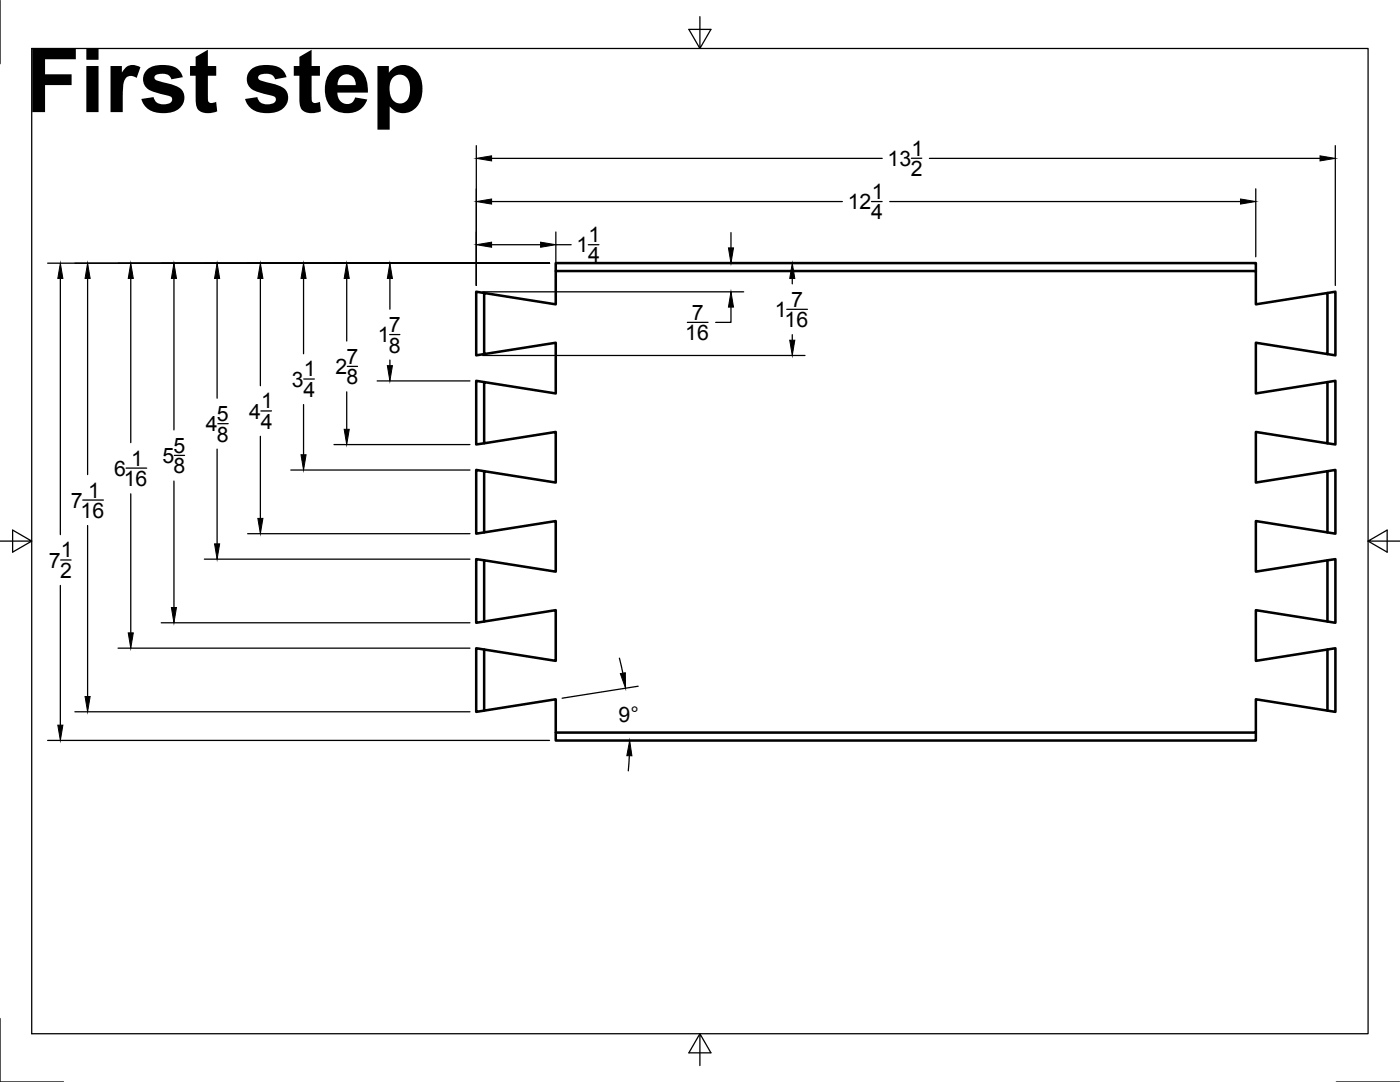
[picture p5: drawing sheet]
<svg xmlns="http://www.w3.org/2000/svg" width="279mm" height="216mm" viewBox="0 0 279 216" stroke-linecap="round" stroke-linejoin="round" font-family="sans-serif">
<!-- layer: Visible -->
<g fill="none" stroke="#000" stroke-width=".51">
<path d="M96.6 58.5l-1.6-.3v12.7l1.6-.2M96.6 58.5l14.3 2.2v-6.6h139.7v6.6l14.3-2.2v12.2l-14.3-2.3v10.1l14.3-2.3v12.3l-14.3-2.3v10.1l14.3-2.3v12.2l-14.3-2.2v10.1l14.3-2.3v12.2l-14.3-2.2v10.1l14.3-2.3v12.2l-14.3-2.3v6.7h-139.7v-6.7l-14.3 2.3v-12.2l14.3 2.3v-10.1l-14.3 2.2v-12.2l14.3 2.3v-10.1l-14.3 2.2v-12.2l14.3 2.3v-10.1l-14.3 2.3v-12.3l14.3 2.3v-10.1l-14.3 2.3zM110.9 54.1v-1.6h139.7v1.6M264.9 58.5l1.6-.3v12.7l-1.6-.2M96.6 76.2l-1.6-.2v12.7l1.6-.2M264.9 76.2l1.6-.2v12.7l-1.6-.2M96.6 94l-1.6-.2v12.7l1.6-.3M264.9 94l1.6-.2v12.7l-1.6-.3M96.6 111.8l-1.6-.2v12.7l1.6-.3M264.9 111.8l1.6-.2v12.7l-1.6-.3M96.6 129.6l-1.6-.3v12.7l1.6-.2M264.9 129.6l1.6-.3v12.7l-1.6-.2"/>
<path d="M110.9 146.2v1.6h139.7v-1.6"/>
</g>
<!-- layer: Border -->
<path d="M0 0v12.7M6.3 9.7h266.7v196.6h-266.7zM139.7 3.3v6.4l2.2-3.8h-4.4l2.2 3.8M0 108h6.3l-3.8-2.2v4.4l3.8-2.2M273 108l3.8 2.2v-4.4l-3.8 2.2h6.4M0 203.2v12.7h12.7M139.7 206.3l-2.2 3.8h4.4l-2.2-3.8v6.3M266.7 215.9h12.7" fill="none" stroke="#000" stroke-width=".25"/>
<!-- layer: Dimensions -->
<g fill="none" stroke="#000" stroke-width=".25">
<path d="M95.1 29.1v27.9M98.1 31.6h78M181.9 31.6h2.1M185.5 31.6h77.9M250.6 37.7v13.5M266.5 29.1v27.9M9.5 52.5h100.2M12 55.6v51.1M17.5 55.6v39.1M26.1 55.6v32.7M34.7 55.6v30.2M43.3 55.6v23.9"/>
<path d="M52 55.6v21.4M60.6 55.6v15M69.2 55.6v12.5M77.8 55.6v6.1M96.3 58.2h52.1M98.1 48.8h9.8M98.1 40.2h70M110.9 46.3v6.5M110.9 48.8h3.1M112.2 52.5h48.5M117.4 48.8h2.1M145.9 46.4v3.1"/>
<path d="M158.1 55.6v1M173.9 40.2h2.1M177.6 40.2h70M60.6 75.6h2.1M69.2 78.2v7.5M69.3 73.1h2.1M75.3 76h18.5M77.8 66.8h2M77.8 71.8v1.2M96.3 70.9h64.4M137.2 64.3h4.1M145.9 61.3v3h-3.1"/>
<path d="M157 61.7h4.1M158.1 66.8v1.1M16.5 99.8h4.1M25.2 93.4h4.1M26.1 98.5v27.8M34.7 96v25.2M34.8 90.9h2M43.3 89.6v18.9M43.5 84.5h2M52 87.1v16.3M52.1 82h2.1M58 93.8h35.8"/>
<path d="M60.6 80.7v10M66.7 88.7h27.1M12 116.8v27.9M12.1 111.7h2.1M17.5 104.9v34.1M40.8 111.6h53M49.4 106.5h44.4M23.6 129.3h70.2M32.2 124.3h61.6M123.6 131.3l.7 3M127.4 136.9l-15.2 2.4M9.5 147.7h100.2"/>
<path d="M14.9 142h78.9M125.6 150.8l-.2 3"/>
</g>
<g fill="#000" stroke="#000" stroke-width=".2">
<path d="M95.1 40.2l3-.5v1zM95.1 31.6l3-.5v1zM247.6 39.7l3 .5-3 .5zM263.4 31.1l3.1 .5-3.1 .5zM12 52.5l.6 3.1h-1.1zM17.5 52.5l.5 3.1h-1zM26.1 52.5l.5 3.1h-1zM34.7 52.5l.5 3.1h-1zM43.3 52.5l.5 3.1h-1zM52 52.5l.5 3.1h-1zM60.6 52.5l.5 3.1h-1zM69.2 52.5l.5 3.1h-1z"/>
<path d="M77.8 52.5l.5 3.1h-1zM95.1 48.8l3-.5v1zM107.9 48.3l3 .5-3 .5zM145.4 49.5h1l-.5 3zM158.1 52.5l.5 3.1h-1zM77.3 73h1l-.5 3zM145.9 58.2l.5 3.1h-1zM157.6 67.9h1l-.5 3zM60.1 90.7h1l-.5 3.1zM68.7 85.7h1l-.5 3zM42.8 108.5h1l-.5 3.1zM51.5 103.4h1l-.5 3.1z"/>
<path d="M17 139h1l-.5 3zM25.6 126.3h1l-.5 3zM34.2 121.2h1l-.5 3.1zM123.8 134.4l1-.2v3.1zM11.5 144.7h1.1l-.6 3zM125.7 147.7l.4 3.1h-1z"/>
</g>
<text font-size="17.7" x="5.1" y="22.4">First step</text>
<g font-size="4.3">
<text x="177.1" y="33.1">13</text>
<text x="181.8" y="35.1">2</text>
<text x="181.9" y="31.1">1</text>
<text x="169.2" y="41.7">12</text>
<text x="174" y="39.7">1</text>
<text x="173.9" y="43.7">4</text>
<text x="115" y="50.4">1</text>
<text x="117.4" y="52.3">4</text>
<text x="117.5" y="48.3">1</text>
<text x="138.1" y="63.8">7</text>
<text x="154.6" y="63.2">1</text>
<text x="156.6" y="65.3">16</text>
<text x="157.9" y="61.2">7</text>
<text x="75.4" y="68.3">1</text>
<text x="77.6" y="66.3">7</text>
<text x="77.6" y="70.4">8</text>
<text x="136.7" y="67.9">16</text>
<text x="58.3" y="77.2">3</text>
<text x="60.7" y="75.1">1</text>
<text x="67" y="74.6">2</text>
<text x="69.2" y="72.6">7</text>
<text x="69.2" y="76.7">8</text>
<text x="49.7" y="83.5">4</text>
<text x="52.1" y="81.5">1</text>
<text x="60.6" y="79.1">4</text>
<text x="41.1" y="86.1">4</text>
<text x="43.3" y="84">5</text>
<text x="43.3" y="88.1">8</text>
<text x="52" y="85.5">4</text>
<text x="22.8" y="94.9">6</text>
<text x="26.2" y="92.9">1</text>
<text x="32.4" y="92.4">5</text>
<text x="34.6" y="90.4">5</text>
<text x="34.6" y="94.4">8</text>
<text x="14.1" y="101.3">7</text>
<text x="17.6" y="99.3">1</text>
<text x="24.7" y="97">16</text>
<text x="16.1" y="103.4">16</text>
<text x="9.7" y="113.3">7</text>
<text x="12.1" y="111.2">1</text>
<text x="12" y="115.3">2</text>
<text x="123.5" y="144">9°</text>
</g>
</svg>
